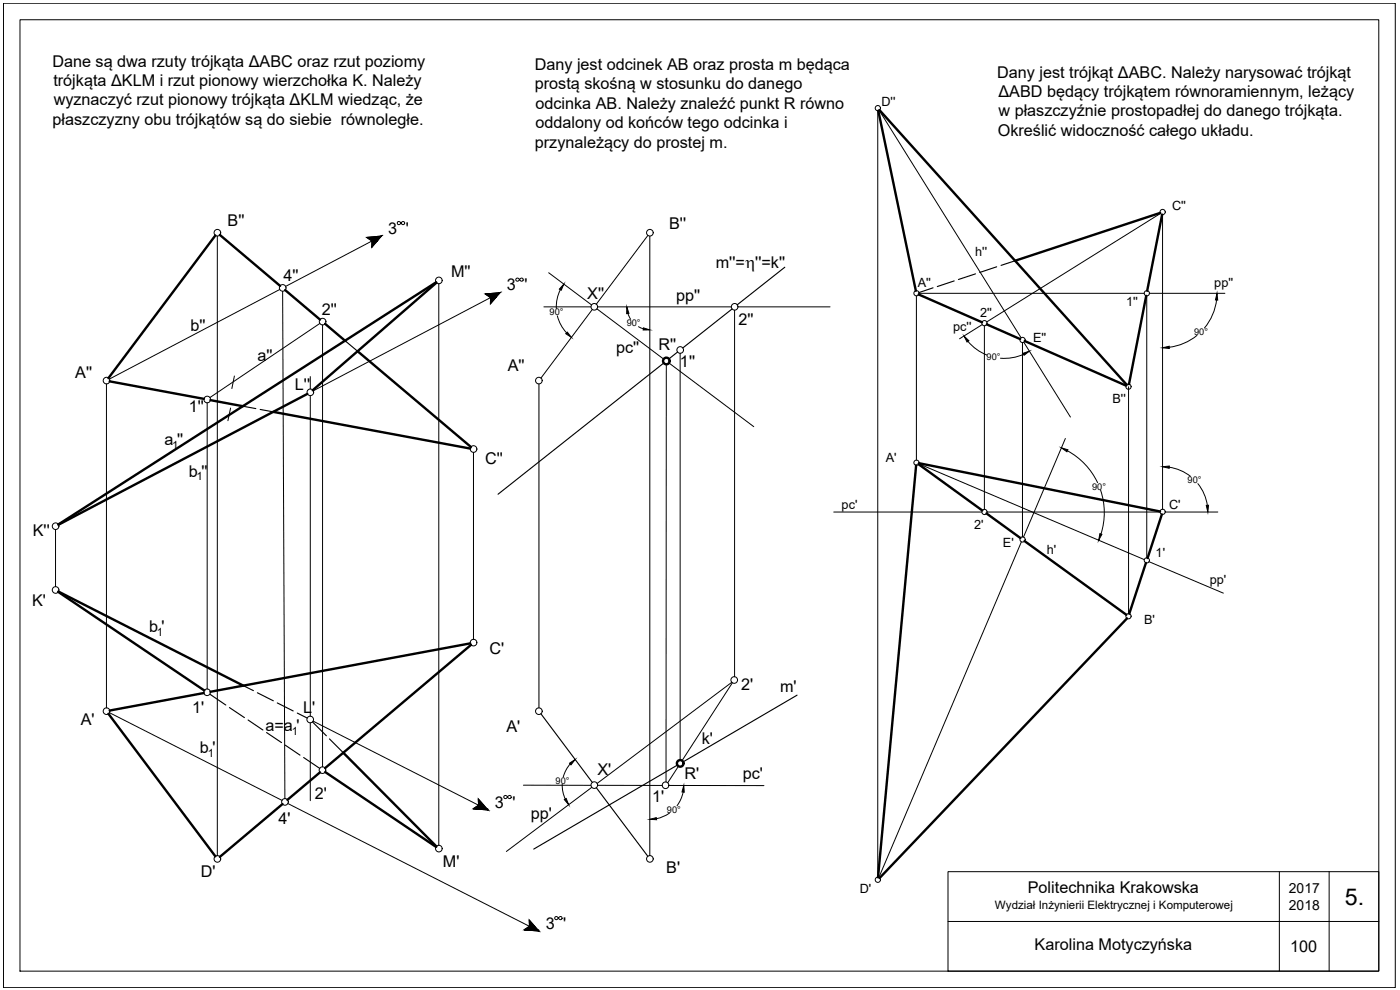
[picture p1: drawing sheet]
<svg xmlns="http://www.w3.org/2000/svg" width="420mm" height="297mm" viewBox="0 0 420 297" stroke-linecap="round" stroke-linejoin="round" font-family="sans-serif">
<!-- layer: 0 -->
<g fill="none" stroke="#000" stroke-width=".3">
<path d="M1 1h417.7v295.3h-417.7zM6 5.9h407.8v285.5h-407.8zM263.4 33.2v230M263.8 33.1l42.6 68.2M65.2 70.9v185.9M110.1 71.2l4.4-.4-2.9 3.4v-1.9zM114.5 70.8l-28.8 15.1M194.4 70.7l-15.5 20.6M195 70.9v185.9M348.3 64.1l-52.2 32.5M348.9 64.4v88.4M83.9 86.9l-51.1 26.8"/>
<path d="M84.8 87.4l.7 152.2M96 97.1l-33 22.2M96.8 97.5v132.6M131.7 85.1v168.5M145.6 88.2l4.5-.4-2.9 3.4v-1.9zM150.1 87.8l-56.1 29.5M163.2 92.1h14.1M164.7 81.8l12.8 9.7M167.3 94.8a11.4 11.4 0 0 0 2.7 5.1M168.2 86.9a11.4 11.4 0 0 0-1.2 5.7M177.7 92.9l-15.4 20.6M179.1 92.7l20.1 15"/>
<path d="M179.3 92.1h40.2M188.4 94l.9 1.8M191.6 98l1.5 .6M220.5 93.1v110M221.5 92.1h27.6M275 88.8v49.2M275.8 88h67.6M294.8 97.4l-6.8 4.2M295.4 97.8v55M344.2 88.8v78.6M344.9 88h22.7M365.1 90a16.3 16.3 0 0 1-3.6 8.4"/>
<path d="M31.9 115.2v97.2M70.3 112.8l-.7 3.8M93.1 113v3.7M93.1 118.7v96.2M161.7 115.2v97.2M200 109.3l-.1 125.4M200.8 108.9l25.4 19.1M204.1 106v122.1M290.5 102.4a14.2 14.2 0 0 0 5.7 4.1M306.9 102.8v58.3M307.2 106.3a14.2 14.2 0 0 1-7 1.2M307.2 102.7l14.1 22.4"/>
<path d="M338.7 116v68.1M359.2 100.6a16.3 16.3 0 0 1-8.3 3.6M62.2 120.9v85.9M69.2 122.4l-.8 3.8M142.1 135.8v56.1M275.7 139.1l67.7 28.8M319.7 131.6l-12.5 29.6M320.4 135.3a21.1 21.1 0 0 1 9 9.5M16.7 158.9v17.1M250.2 153.6h44.5M296.2 153.6h51.9M330.3 147a21.1 21.1 0 0 1 .1 13.2"/>
<path d="M349.7 153.6h15.8M350.9 140.2a13.6 13.6 0 0 1 6.4 2.7M359.5 145.1a13.6 13.6 0 0 1 2.8 6.5M306.5 162.6l-42.7 100.7M344.8 168.5l22.3 9.5M32.8 213.8l51.9 26.4M93.1 216.9v23.3M94 216.4l52.5 26.6M219.6 204.7l-40.4 30.4M219.8 204.9l-15.1 23.4M143.5 239.7l3 3.3-4.5-.3 1.6-1.1zM157.1 235.6h20.2"/>
<path d="M168.7 235.3l.2 2 .7 2.4M171.1 229.2l-1.4 2.1-.7 1.8M177.6 236.3l-25.6 19.2M179.3 235.6l19.4 .1M200.7 235.7h28.6M203.6 229.9l-3.2 5M205 237.6l-.5 1.9-1.3 2.2M86.4 241.1l75.3 38.3M200.9 244l-1.6 .9-2.3 .7M158.8 276l2.9 3.4-4.4-.4 1.6-1.1zM284.5 261.5h129.3v29.9h-129.3zM284.5 276.5h129.3"/>
<path d="M383.9 261.5v29.9M398.9 261.5v29.9"/>
<circle cx="263.4" cy="32.4" r=".78"/>
<circle cx="65.2" cy="69.8" r=".99"/>
<circle cx="195" cy="69.8" r=".99"/>
<circle cx="348.9" cy="63.6" r=".78"/>
<circle cx="84.8" cy="86.4" r=".99"/>
<circle cx="96.8" cy="96.5" r=".99"/>
<circle cx="131.7" cy="84.1" r=".99"/>
<circle cx="178.4" cy="92.1" r=".99"/>
<circle cx="220.5" cy="92.1" r=".99"/>
<circle cx="275" cy="88" r=".78"/>
<circle cx="295.5" cy="97" r=".78"/>
<circle cx="344.2" cy="88" r=".78"/>
<circle cx="32" cy="114.2" r=".99"/>
<circle cx="62.2" cy="119.9" r=".99"/>
<circle cx="93.1" cy="117.7" r=".99"/>
<circle cx="161.7" cy="114.2" r=".99"/>
<circle cx="204.1" cy="105" r=".99"/>
<circle cx="306.9" cy="102" r=".78"/>
<circle cx="338.7" cy="116" r=".78"/>
<circle cx="142.1" cy="134.7" r=".99"/>
<circle cx="275" cy="138.8" r=".78"/>
<circle cx="16.7" cy="157.9" r=".99"/>
<circle cx="295.5" cy="153.6" r=".78"/>
<circle cx="348.9" cy="153.6" r=".78"/>
<circle cx="16.7" cy="177" r=".99"/>
<circle cx="306.9" cy="161.9" r=".78"/>
<circle cx="344.2" cy="168.1" r=".78"/>
<circle cx="142.1" cy="192.8" r=".99"/>
<circle cx="338.7" cy="184.9" r=".78"/>
<circle cx="32" cy="213.4" r=".99"/>
<circle cx="62.2" cy="207.7" r=".99"/>
<circle cx="93.1" cy="215.9" r=".99"/>
<circle cx="161.7" cy="213.4" r=".99"/>
<circle cx="220.4" cy="204" r=".99"/>
<circle cx="96.8" cy="231.1" r=".99"/>
<circle cx="178.4" cy="235.6" r=".99"/>
<circle cx="199.7" cy="235.6" r=".99"/>
<circle cx="65.2" cy="257.7" r=".99"/>
<circle cx="85.5" cy="240.6" r=".99"/>
<circle cx="131.7" cy="254.6" r=".99"/>
<circle cx="195" cy="257.7" r=".99"/>
<circle cx="263.4" cy="264" r=".78"/>
</g>
<g fill="none" stroke="#000" stroke-width=".72">
<path d="M263.6 33.2l11.3 54M263.9 33l74.2 82.4M64.6 70.7l-32.1 42.8M66 70.5l18.1 15.3M348.2 63.9l-43.5 14.3M348.8 64.4l-4.5 22.8M85.6 87l10.4 8.9M97.6 97.2l6.1 5.1M130.9 84.7l-113.4 72.7M131 84.8l-37.2 32.3M275.7 88.3l19 8.4M296.1 97.3l10 4.4"/>
<path d="M344 88.8l-5.2 26.5M32.9 114.4l28.3 5.3M92.2 118.2l-74.6 39.2M107.3 105.4l34 28.7M307.5 102.3l30.4 13.4M63.1 120.1l9.8 1.8M82 123.6l59.1 11M274.9 139.6l-11.4 123.6M275.7 139.3l19.1 13.9M275.8 139l72.3 14.5M296.1 154.1l10.1 7.3M348.7 154.3l-4.3 13.1"/>
<path d="M17.5 177.6l43.8 29.6M17.6 177.5l55.5 28.2M307.5 162.3l30.5 22.1M343.9 168.9l-5 15.3M141.1 193l-78 14.6M141.3 193.5l-43.7 37M338.2 185.5l-74.2 77.9M32.5 214.2l32.1 42.7M61.2 207.9l-28.3 5.3M96 231.7l-9.7 8.3M97.6 231.6l33.2 22.5M103 225.8l28 28.2"/>
<path d="M84.8 241.3l-18.8 15.8"/>
<circle cx="200" cy="108.3" r=".99"/>
<circle cx="204.1" cy="229" r=".99"/>
</g>
<g fill="none" stroke="#000" stroke-width=".34">
<path d="M304.7 78.2l-4.3 1.4M219.7 92.7l-14.8 11.7M235.5 80.2l-14.3 11.3M280 86.4l-4.3 1.4M286.4 84.3l-5.1 1.7M292.8 82.2l-5.2 1.7M299.1 80.1l-5.1 1.6M103.7 102.3l3.6 3.1M199.2 108.9l-49.7 39.4M203.4 105.6l-2.7 2.1M72.9 121.9l3.9 .7M78.1 122.9l3.9 .7"/>
<path d="M63 208.3l4.8 3.2M68.9 212.3l4.4 3M73.1 205.7l3 1.5M74.5 216l4.4 3M77.2 207.9l4.8 2.4M80 219.8l4.5 3M83.2 210.9l4.8 2.4M89.2 214l3 1.4M93.8 216.6l4.1 4.2M162.3 214.2l15.5 20.6M239.2 208.6l-34.2 20M85.6 223.6l4.4 3"/>
<path d="M91.1 227.3l4.9 3.2M98.9 221.7l4.1 4.1M179 236.3l15.4 20.6M203.3 229.6l-43.1 25.2"/>
</g>
<g fill="#000" stroke="#000" stroke-width=".3">
<path d="M113.7 71.2h.4l-.9 1.1zM149.3 88.2h.4l-.9 1.1zM169.2 85.2l-.8 1.9-.5-.4zM169.8 100.1l.5-.4 1.2 1.5zM188.1 92.1l.7 1.9-.7 .1zM193.1 98.4l1.9 .6h-2zM365.2 88l.2 2h-.6zM289.3 100.8l1.5 1.4-.6 .4zM307 106l1.9-.6-1.6 1.2zM348.9 104.4l2-.5v.7zM318.5 134.4l2 .6-.3 .6zM348.9 140l2-.2v.7z"/>
<path d="M362 151.6h.7l-.2 2zM330.1 160.1l.6 .2-1 1.8zM143.5 239.7l1.7 1.9h-1.6zM169.4 239.9l.5-.3 .8 1.9zM170.9 229l1.7-1.1-1.2 1.6zM205.2 235.7l.1 2-.6-.1zM143.6 241.6h1.6l.9 1.1zM195 245.8l2-.5v.7zM158.8 276l1.7 1.9h-1.6zM158.9 277.9h1.6l.9 1.1z"/>
<path d="M111.6 72.3h1.6l.5-1.1zM111.6 72.3h1.6l-1.6 1.9z"/>
<path d="M113.7 71.2h.4l.4-.4zM110.1 71.2l4.4-.4-.8 .4zM110.1 71.2l1.5 1.1 2.1-1.1z"/>
<path d="M147.2 89.3h1.6l.5-1.1zM147.2 89.3h1.6l-1.6 1.9z"/>
<path d="M149.3 88.2h.4l.4-.4zM145.6 88.2l4.5-.4-.8 .4zM145.6 88.2l1.6 1.1 2.1-1.1z"/>
<path d="M142 242.7l1.6-1.1 2.1 1.1zM142 242.7l4.5 .3-.8-.3z"/>
<path d="M143.6 241.6l2.1 1.1h.4zM145.7 242.7h.4l.4 .3z"/>
<path d="M157.3 279l1.6-1.1 2.1 1.1zM157.3 279l4.4 .4-.7-.4z"/>
<path d="M158.9 277.9l2.1 1.1h.4zM161 279h.4l.3 .4z"/>
</g>
<text font-size="6.9" x="403.6" y="271.4">5.</text>
<g font-size="4.9">
<text x="15.7" y="20">Dane są dwa rzuty trójkąta ΔABC oraz rzut poziomy</text>
<text x="160.5" y="21">Dany jest odcinek AB oraz prosta m będąca</text>
<text x="299.3" y="23.3">Dany jest trójkąt ΔABC. Należy narysować trójkąt</text>
<text x="16" y="25.8">trójkąta ΔKLM i rzut pionowy wierzchołka K. Należy</text>
<text x="160.5" y="26.8">prostą skośną w stosunku do danego</text>
<text x="299.7" y="29.1">ΔABD będący trójkątem równoramiennym, leżący</text>
<text x="16.1" y="31.6">wyznaczyć rzut pionowy trójkąta ΔKLM wiedząc, że</text>
<text x="160.7" y="32.7">odcinka AB. Należy znaleźć punkt R równo</text>
<text x="299.7" y="34.9">w płaszczyźnie prostopadłej do danego trójkąta.</text>
<text x="15.8" y="37.4">płaszczyzny obu trójkątów są do siebie równoległe.</text>
<text x="160.7" y="38.5">oddalony od końców tego odcinka i</text>
<text x="299.5" y="40.8">Określić widoczność całego układu.</text>
<text x="160.5" y="44.3">przynależący do prostej m.</text>
<text x="68.3" y="67.9">B''</text>
<text x="116.5" y="70.1">3 '</text>
<text x="200.8" y="68.8">B''</text>
<text x="135.4" y="83.2">M''</text>
<text x="214.8" y="80.6">m''=h''=k''</text>
<text x="85.1" y="84.2">4''</text>
<text x="152.1" y="87.1">3 '</text>
<text x="176.3" y="89.8">X''</text>
<text x="96.5" y="94.7">2''</text>
<text x="202.9" y="90.2">pp''</text>
<text x="57.1" y="99.2">b''</text>
<text x="221.6" y="97.6">2''</text>
<text x="184.9" y="106">pc''</text>
<text x="197.6" y="105">R''</text>
<text x="22.6" y="113.5">A''</text>
<text x="77.2" y="108.3">a''</text>
<text x="152.4" y="111.2">A''</text>
<text x="204.1" y="110.1">1''</text>
<text x="88.5" y="117">L''</text>
<text x="56.6" y="123.7">1''</text>
<text x="49.4" y="133.6">a ''</text>
<text x="56.7" y="143">b ''</text>
<text x="145.6" y="139.4">C''</text>
<text x="9.8" y="160.9">K''</text>
<text x="9.6" y="181.7">K'</text>
<text x="44.8" y="189.7">b '</text>
<text x="146.9" y="196.2">C'</text>
<text x="222.4" y="206.9">2'</text>
<text x="234.1" y="207.6">m'</text>
<text x="57.7" y="213.8">1'</text>
<text x="91" y="213.9">L'</text>
<text x="24.2" y="217.5">A'</text>
<text x="79.7" y="219.3">a=a '</text>
<text x="152" y="219.6">A'</text>
<text x="60" y="226">b '</text>
<text x="210.6" y="223.1">k'</text>
<text x="179.3" y="232.4">X'</text>
<text x="205.4" y="233.6">R'</text>
<text x="222.9" y="233.8">pc'</text>
<text x="94.5" y="239.8">2'</text>
<text x="148.5" y="242.3">3 '</text>
<text x="159.3" y="245.7">pp'</text>
<text x="195.7" y="240.7">1'</text>
<text x="83.6" y="247.2">4'</text>
<text x="60.2" y="263.3">D'</text>
<text x="132.9" y="260">M'</text>
<text x="200" y="262">B'</text>
<text x="308.5" y="268">Politechnika Krakowska</text>
<text x="163.8" y="278.6">3 '</text>
<text x="310.5" y="285.2">Karolina Motyczyńska</text>
<text x="387.2" y="285.6">100</text>
</g>
<g font-size="4.2">
<text x="386.8" y="268">2017</text>
<text x="386.8" y="273">2018</text>
</g>
<g font-size="4">
<text x="118.2" y="68.8">h</text>
<text x="153.5" y="85.7">h</text>
<text x="149.9" y="240.9">h</text>
<text x="165.1" y="277.3">h</text>
</g>
<g font-size="3.8">
<text x="264.5" y="31.7">D''</text>
<text x="351.7" y="62.9">C''</text>
<text x="292.7" y="76.8">h''</text>
<text x="275.4" y="86.1">A''</text>
<text x="364.4" y="86.1">pp''</text>
<text x="294.2" y="95.2">2''</text>
<text x="338" y="91.7">1''</text>
<text x="286.1" y="99.2">pc''</text>
<text x="310" y="102.7">E''</text>
<text x="333.9" y="120.9">B''</text>
<text x="265.8" y="138.7">A'</text>
<text x="252.6" y="152.8">pc'</text>
<text x="350.8" y="152.8">C'</text>
<text x="292.3" y="158.6">2'</text>
<text x="301" y="164.3">E'</text>
<text x="314.1" y="166.2">h'</text>
<text x="346.8" y="167.2">1'</text>
<text x="363.1" y="175.1">pp'</text>
<text x="343.4" y="187.3">B'</text>
<text x="258" y="268">D'</text>
</g>
<text font-size="3.5" x="298.6" y="272.8">Wydział Inżynierii Elektrycznej i Komputerowej</text>
<g font-size="3.4">
<text x="51.7" y="134.7">1</text>
<text x="59" y="144.1">1</text>
<text x="47.1" y="190.8">1</text>
<text x="87.6" y="220.4">1</text>
<text x="62.3" y="227.1">1</text>
</g>
<g font-size="2.8">
<text x="165" y="94.7">90°</text>
<text x="188.1" y="98">90°</text>
<text x="358.4" y="100.5">90°</text>
<text x="296.1" y="108.1">90°</text>
<text x="327.8" y="146.9">90°</text>
<text x="356.4" y="145">90°</text>
<text x="166.7" y="235.2">90°</text>
<text x="200.1" y="243.8">90°</text>
</g>
</svg>
